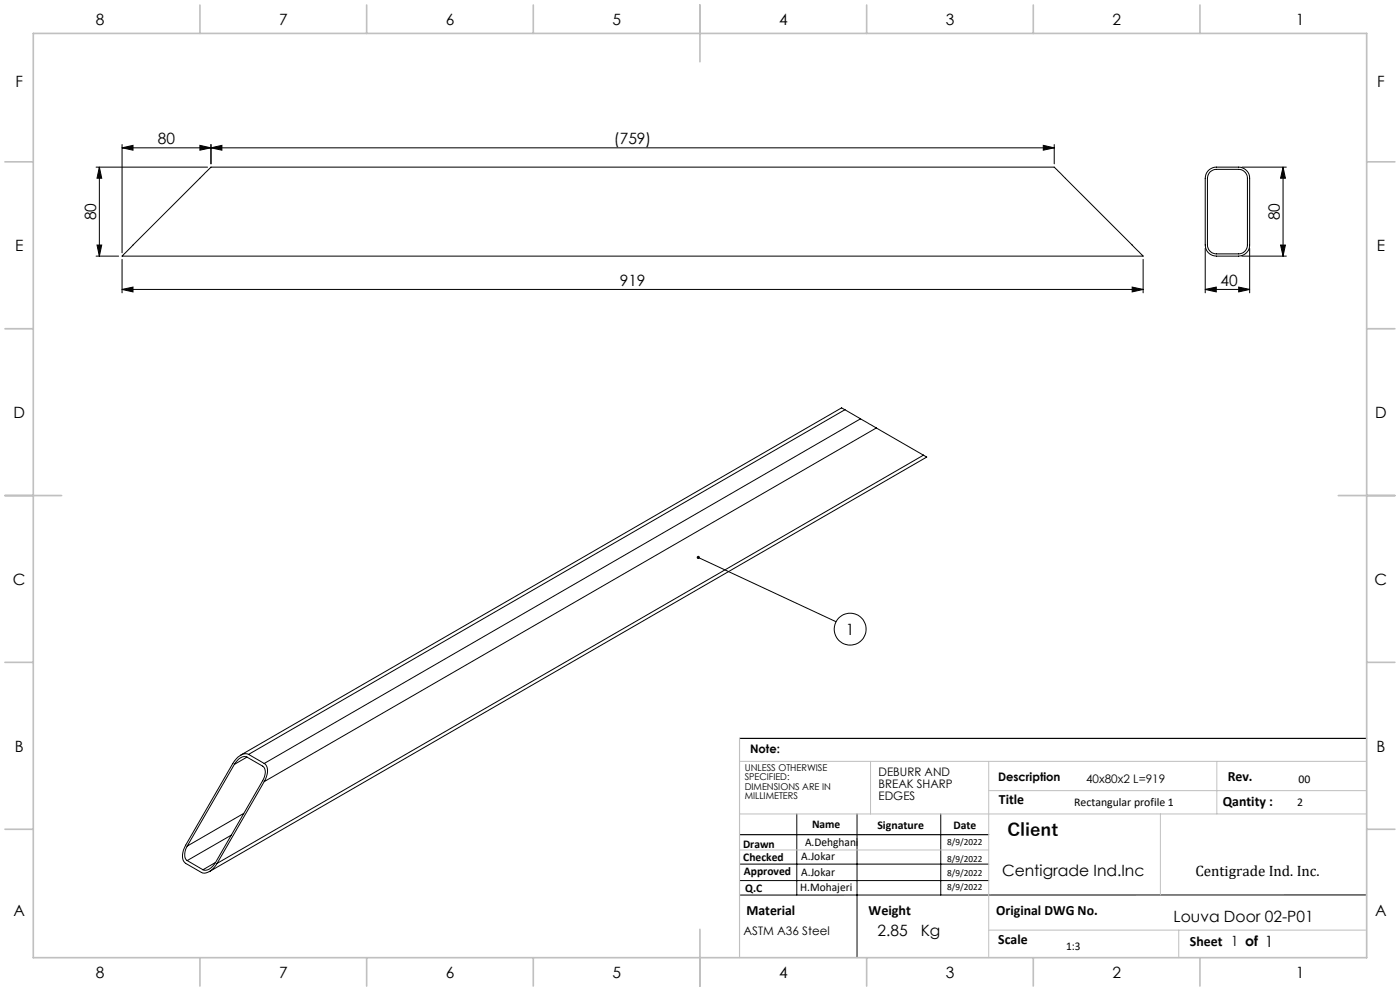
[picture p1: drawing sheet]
<svg xmlns="http://www.w3.org/2000/svg" width="420mm" height="297mm" viewBox="0 0 420 297" stroke-linecap="round" stroke-linejoin="round" font-family="sans-serif">
<g fill="none" stroke="#000" stroke-width=".3">
<path d="M28.8 50.1h33.5M29.8 50.1l.7 3.3h-1.4zM29.8 50.1v26.7M36.6 44.3l3.3-.7v1.4zM36.6 43.3v32.5M60 43.6l3.3 .7-3.3 .7zM61.6 51.7l1.7-1.6h253l26.6 26.7h-306.3zM63.3 44.3l3.3-.7v1.4zM63.3 43.3v5.8M313 43.6l3.3 .7-3.3 .7zM316.3 44.3h-279.7M316.3 43.3v5.8"/>
<path d="M362.3 51.3l1-.8 1-.4h7.3a3.3 3.3 0 0 1 3.3 3.3v20a3.3 3.3 0 0 1-3.3 3.4h-6.7a3.3 3.3 0 0 1-3.3-3.4v-20l.2-1.1zM363 51.5l1.4-.7h7.2a2.69 2.69 0 0 1 2.6 2.6v20a2.62 2.62 0 0 1-2.6 2.7h-6.7a2.69 2.69 0 0 1-2.7-2.7v-20l.2-1zM372.6 50.1h13.3M384.9 50.1l.7 3.3h-1.4zM384.9 50.1v26.7M28.8 76.8h6.8M29.1 73.4h1.4l-.7 3.4zM36.6 77.7v10.1M342.9 77.7v10.1M361.6 74.4v13.4M372.6 76.8h13.3M374.9 74.4v13.4"/>
<path d="M384.2 73.4h1.4l-.7 3.4zM36.6 86.7l3.3-.7v1.5zM36.6 86.7h306.3M339.7 86l3.2 .7-3.2 .8zM361.6 86.7l3.3-.7v1.5zM361.6 86.7h13.3M371.6 86l3.3 .7-3.3 .8zM253.5 122.8l-1-.6-180.3 104.1M253.5 122.8l4.7 2.7M253.5 122.8l-178.9 103.3M258.2 125.5l4.7 2.8M258.2 125.5l-178.9 103.3"/>
<path d="M262.9 128.3l-183.6 105.9M262.9 128.3l14.1 8.1M277 136.4l1 .6-215.2 124.2M277 136.4l-211.9 122.4M209.5 167.1l41.3 19.2M70.3 229.1l-14.1 24.5M74.1 226.9l4.7 2.7a2.96 2.96 0 0 1 .3 3.8l-14.4 25.1M74.1 226.9a3.3 3.3 0 0 0-3.8 2.2M74.1 226.9l-3.8 2.2M74.6 226.1a3.7 3.7 0 0 0-4.3 2l-14.6 25.2a4.7 4.7 0 0 0-.3 5.1l5 3.1a3.8 3.8 0 0 0 4.3-2.1l.4-.6M74.6 226.1l4.7 2.7M79.3 228.8a3.7 3.7 0 0 1 .4 4.7l-.4 .7"/>
<path d="M79.3 234.2l-14.2 24.6M56.2 253.6a3.9 3.9 0 0 0-.3 4.1l.3 .2M56.2 257.9l4.7 2.8M64.7 258.5a3.4 3.4 0 0 1-3.8 2.2M64.7 258.5l-3.8 2.2M69.4 250.3l-13.2 7.6M73.1 243.8l-16.9 9.8M221.9 259h74.7M239 243.9v24.3M257.1 243.9v43.1M282.2 243.9v24.3M221.9 263.9h74.7"/>
<path d="M410 268.2h-188.1"/>
<circle cx="255.1" cy="188.6" r="4.8"/>
</g>
<path d="M221.9 221.3h188.1M221.9 250.2h74.7" fill="none" stroke="#000" stroke-width=".35"/>
<path d="M221.9 228.2h188.1M261.2 228.2v15.7M296.6 228.2v58.8M296.6 237h113.4M365.1 228.2v15.7M221.9 243.9h188.1M221.9 254.7h74.7M348.1 243.9v24.3M296.6 278.8h113.4M353.6 278.8v8.2" fill="none" stroke="#c0c0c0" stroke-width=".3"/>
<path d="M221.9 221.3v65.7" fill="none" stroke="#c0c0c0" stroke-width=".35"/>
<g fill="none" stroke="#c0c0c0" stroke-width=".5">
<path d="M10 10h400v277h-400zM60 1.5v8.5M110 1.5v8.5M160 1.5v8.5M210 1.5v17M260 1.5v8.5M310 1.5v8.5M360 1.5v8.5M1.5 48.5h8.5M410 48.5h8.5M1.5 98.5h8.5M410 98.5h8.5"/>
<path d="M1.5 148.5h17M401.5 148.5h17M1.5 198.5h8.5M410 198.5h8.5M1.5 248.5h8.5M410 248.5h8.5M210 278.5v17M60 287v8.5M110 287v8.5M160 287v8.5M260 287v8.5M310 287v8.5"/>
<path d="M360 287v8.5"/>
</g>
<g fill="#000">
<path d="M209.1 166.8a.48 .48 0 0 1 .8 0 .48 .48 0 0 1-.4 .7 .48 .48 0 0 1-.4-.6l.4 .2z"/>
<path d="M36.6 44.3l3.3-.7v1.4zM60 43.6l3.3 .7-3.3 .7z"/>
<path d="M384.9 50.1l.7 3.3h-1.4zM384.2 73.4h1.4l-.7 3.4z"/>
<path d="M29.1 73.4h1.4l-.7 3.4zM29.8 50.1l.7 3.3h-1.4z"/>
<path d="M339.7 86l3.2 .7-3.2 .8zM36.6 86.7l3.3-.7v1.5zM313 43.6l3.3 .7-3.3 .7zM63.3 44.3l3.3-.7v1.4z"/>
<path d="M361.6 86.7l3.3-.7v1.5zM371.6 86l3.3 .7-3.3 .8z"/>
</g>
<text font-size="5.3" x="302.2" y="250.7">Client</text>
<g font-size="4.7">
<text x="28.7" y="7.6">8</text>
<text x="83.7" y="7.6">7</text>
<text x="133.7" y="7.6">6</text>
<text x="183.7" y="7.6">5</text>
<text x="233.7" y="7.6">4</text>
<text x="283.7" y="7.6">3</text>
<text x="333.7" y="7.6">2</text>
<text x="388.7" y="7.6">1</text>
<text x="4.6" y="26.1">F</text>
<text x="413.1" y="26.1">F</text>
<text x="47.4" y="43.3">80</text>
<text x="184.2" y="43.3">(759)</text>
<text x="28.8" y="66" transform="rotate(-90 28.8 66)">80</text>
<text x="383.9" y="66" transform="rotate(-90 383.9 66)">80</text>
<text x="4.5" y="75.3">E</text>
<text x="413" y="75.3">E</text>
<text x="185.9" y="85.7">919</text>
<text x="366.2" y="85.7">40</text>
<text x="4" y="125.3">D</text>
<text x="412.5" y="125.3">D</text>
<text x="3.9" y="175.3">C</text>
<text x="412.4" y="175.3">C</text>
<text x="253.8" y="190.2">1</text>
<text x="4.4" y="225.3">B</text>
<text x="412.9" y="225.3">B</text>
<text x="300.6" y="262.6">Centigrade Ind.Inc</text>
<text x="4" y="274.6">A</text>
<text x="412.5" y="274.6">A</text>
<text x="263.3" y="280.5">2.85</text>
<text x="276.2" y="280.5">Kg</text>
<text x="352.1" y="276.4">Louva Door 02-P01</text>
<text x="28.7" y="293.1">8</text>
<text x="83.7" y="293.1">7</text>
<text x="133.7" y="293.1">6</text>
<text x="183.7" y="293.1">5</text>
<text x="233.7" y="293.1">4</text>
<text x="283.7" y="293.1">3</text>
<text x="333.7" y="293.1">2</text>
<text x="388.7" y="293.1">1</text>
</g>
<text font-size="4.5" x="358.6" y="262.6">Centigrade Ind. Inc.</text>
<g font-size="4.2">
<text x="368.3" y="234.1">Rev.</text>
<text x="299.7" y="240.9">Title</text>
<text x="366.8" y="241.6">Qantity :</text>
<text x="223.9" y="274.2">Material</text>
<text x="260.6" y="274.2">Weight</text>
<text x="298.9" y="274.2">Original DWG No.</text>
<text x="299.5" y="282.8">Scale</text>
<text x="357" y="283.6">Sheet 1 of 1</text>
</g>
<g font-size="3.5">
<text x="225" y="225.7">Note:</text>
<text x="263.6" y="232.6">DEBURR AND</text>
<text x="263.6" y="236.1">BREAK SHARP</text>
<text x="263.6" y="239.7">EDGES</text>
<text x="299.4" y="234.1">Description</text>
<text x="325.8" y="234.7">40x80x2 L=919</text>
<text x="389.6" y="234.7">00</text>
<text x="322.3" y="241.6">Rectangular profile 1</text>
<text x="389.2" y="241.6">2</text>
<text x="243.6" y="248.1">Name</text>
<text x="263.2" y="248.5">Signature</text>
<text x="286" y="248.5">Date</text>
<text x="222.9" y="254">Drawn</text>
<text x="240.4" y="257.8">A.Jokar</text>
<text x="241.5" y="253.6">A.Dehghani</text>
<text x="223" y="258.1">Checked</text>
<text x="223.2" y="262.1">Approved</text>
<text x="240.4" y="262.4">A.Jokar</text>
<text x="223.6" y="267.4">Q.C</text>
<text x="240.1" y="267.1">H.Mohajeri</text>
<text x="223.1" y="280.2">ASTM A36 Steel</text>
<text x="319.8" y="284.6">1:3</text>
</g>
<g font-size="2.8">
<text x="223.4" y="231">UNLESS OTHERWISE</text>
<text x="223.4" y="233.8">SPECIFIED:</text>
<text x="223.4" y="236.7">DIMENSIONS ARE IN</text>
<text x="223.4" y="239.5">MILLIMETERS</text>
<text x="284.2" y="253.2">8/9/2022</text>
<text x="284.2" y="258.4">8/9/2022</text>
<text x="284.2" y="262.7">8/9/2022</text>
<text x="284.2" y="266.6">8/9/2022</text>
</g>
</svg>
